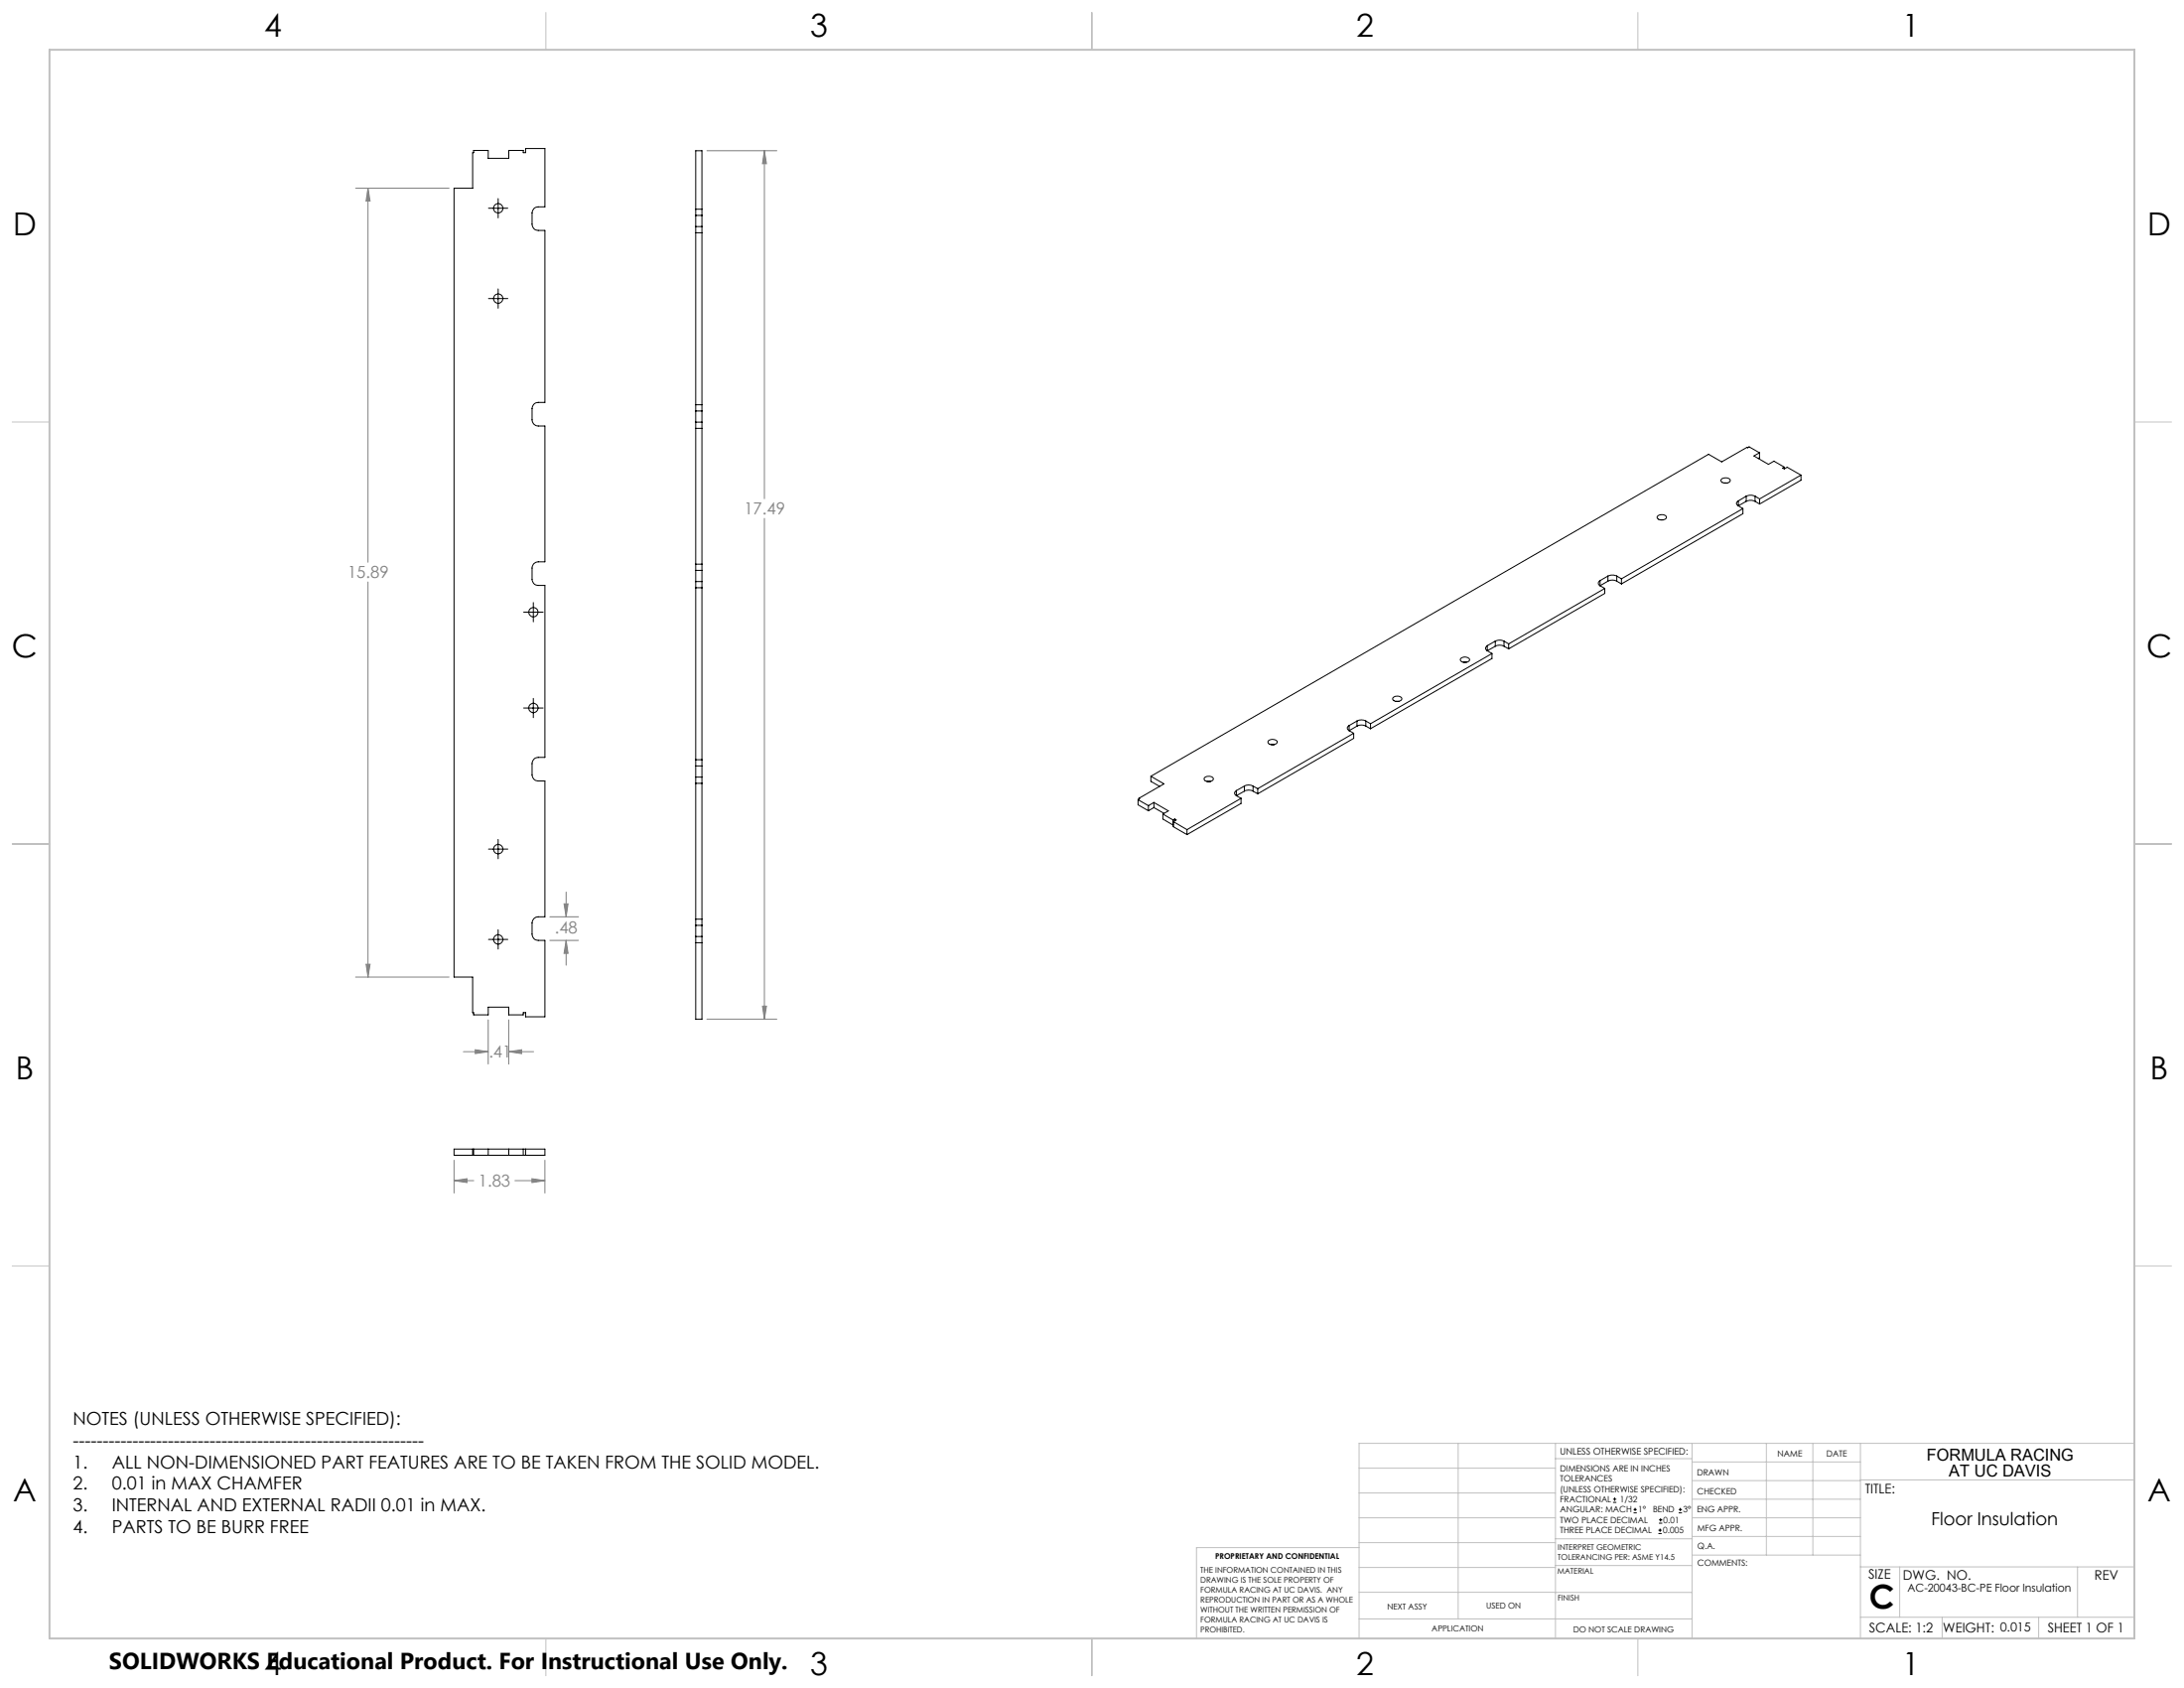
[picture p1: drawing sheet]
<svg xmlns="http://www.w3.org/2000/svg" width="559mm" height="432mm" viewBox="0 0 559 432" stroke-linecap="round" stroke-linejoin="round" font-family="sans-serif">
<g fill="none" stroke="#000" stroke-width=".25">
<path d="M121.2 38.5h3.7v2h5.3v-2h3.7v.6h.6v-1.1h4.9v14.9h-1.7a1.57 1.57 0 0 0-1.6 1.6v2.9a1.57 1.57 0 0 0 1.6 1.5h1.7v44h-1.7a1.57 1.57 0 0 0-1.6 1.6v2.9a1.57 1.57 0 0 0 1.6 1.6h1.7v34.7h-1.7a1.57 1.57 0 0 0-1.6 1.6v2.9a1.57 1.57 0 0 0 1.6 1.6h1.7v43.9h-1.7a1.57 1.57 0 0 0-1.6 1.6v2.9a1.57 1.57 0 0 0 1.6 1.6h1.7v34.7h-1.7a1.57 1.57 0 0 0-1.6 1.6v2.9a1.57 1.57 0 0 0 1.6 1.6h1.7v19.5h-4.9v-1.1h-.6v.6h-3.7v-2h-5.3v2h-3.7v-.6h-.3v-9.1h-4.7v-201.7h4.7v-9.1h.3zM125 53.3h4.9M127.5 50.8v4.9M178 53.5v1.6M178 58v1.5M178 53.5h1.6M178 53.5v-14.9h1.6v14.9M178 55.1v2.9M178 59.5v44M178 59.5h1.6M178 55.1h1.6M178 58h1.6"/>
<path d="M179.6 53.5v1.6M179.6 58v1.5M179.6 55.1v2.9M179.6 59.5v44M125 76.4h4.9M127.5 73.9v4.9M178 103.5v1.6M178 108v1.6M178 105.1v2.9M178 109.6v34.7M178 103.5h1.6M178 109.6h1.6"/>
<path d="M178 105.1h1.6M178 108h1.6M179.6 103.5v1.6M179.6 108v1.6M179.6 105.1v2.9M179.6 109.6v34.7M450.2 115.8l-1.4 .8 3.7 2.2 1.4-.8 2.6 1.5M450.2 115.8l-2.7-1.5-.4 .2-.1-.1-6.5 3.7-3.3-1.9-142.7 82.4M450.2 115.8v1.3l-.3 .2M456.5 119.5l-.4 .2 .4 .2M456.5 119.9l.8-.4 3.5 2M456.5 119.5v.4"/>
<path d="M424 132.1a1.61 1.61 0 0 1 2.4 .1 1.31 1.31 0 0 1-1.2 .9 1.31 1.31 0 0 1-1.2-.7zM424.7 133h.9M440.6 122.4l.8-.2a1.07 1.07 0 0 1 1.3 .8 1.45 1.45 0 0 1-2.4-.1zM441.1 123.5h.8M444.8 128.1a.66 .66 0 0 0-.5 .7 .66 .66 0 0 0 .5 .6M444.8 129.4l1.1 .7M444.8 128.1v1.3M445.9 130.1l-31 18M445.9 130.1v1.3l-31 18M446.8 126.9a2.7 2.7 0 0 1 2.3 0M446.8 128.2a2.7 2.7 0 0 1 2.3 0M446.8 126.9l-2 1.2"/>
<path d="M446.8 126.9v1.3M446.8 128.2l-2 1.2M449.1 126.9l1.1 .7M449.1 126.9v1.3M449.1 128.2l1.1 .7M450.2 127.6v1.3M460.8 121.5l-10.6 6.1M460.8 121.5v1.3l-10.6 6.1M134 156.6h5M136.5 154.1v5M178 144.3v1.6M178 148.8v1.6"/>
<path d="M178 145.9v2.9M178 150.4v43.9M178 144.3h1.6M178 150.4h1.6M178 145.9h1.6M178 148.8h1.6M179.6 144.3v1.6M179.6 148.8v1.6M179.6 145.9v2.9M179.6 150.4v43.9M409.4 148.5a.69 .69 0 0 0-.5 .7 .69 .69 0 0 0 .5 .6M409.4 149.8l1.2 .7"/>
<path d="M409.4 148.5v1.3M410.6 150.5l-24.6 14.2M410.6 150.5v1.3l-24.6 14.2M411.4 147.4a2.7 2.7 0 0 1 2.3 0M411.4 148.7a2.4 2.4 0 0 1 2.3 0M411.4 147.4l-2 1.1M411.4 147.4v1.3M411.4 148.7l-2 1.1M413.7 147.4l1.2 .7M413.7 147.4v1.3M413.7 148.7l1.2 .7M414.9 148.1v1.3"/>
<path d="M136.5 178.6v5M356.4 178.5a1.35 1.35 0 0 1 2.3 .4 1.42 1.42 0 0 1-2.4-.1zM357.1 179.4h.8M373.9 168.3a1.45 1.45 0 0 1 2.1 .5 1.47 1.47 0 0 1-2.4 0zM374.4 169.4h.8M380.5 165.2a.69 .69 0 0 0-.4 .6 .69 .69 0 0 0 .4 .7M380.5 166.5l1.2 .7M380.5 165.2v1.3M381.7 167.2l-31 17.9M381.7 167.2v1.3l-31 17.9M382.6 164a2.62 2.62 0 0 1 2.2 0M382.6 165.3a2.33 2.33 0 0 1 2.2 0"/>
<path d="M382.6 164l-2.1 1.2M382.6 164v1.3M382.6 165.3l-2.1 1.2M384.8 164l1.2 .7M384.8 164v1.3M384.8 165.3l1.2 .7M386 164.7v1.3M134 181.1h5M178 194.3v1.6M178 198.8v1.6M178 195.9v2.9M178 194.3h1.6"/>
<path d="M178 195.9h1.6M178 198.8h1.6M179.6 194.3v1.6M179.6 198.8v1.6M179.6 195.9v2.9M294.5 198.6l3.3 1.9-6.4 3.7M294.5 198.6v1.3l2.2 1.3M308.3 198.8l.8-.2a1.07 1.07 0 0 1 1.3 .8 1.42 1.42 0 0 1-2.3-.1zM308.8 199.9h.9M324.7 189.4a1.72 1.72 0 0 1 2.1 .3 1.28 1.28 0 0 1-1.1 .9 1.28 1.28 0 0 1-1.3-.7zM325.2 190.5h.8M345.2 185.6a.69 .69 0 0 0-.5 .6 .69 .69 0 0 0 .5 .7"/>
<path d="M345.2 186.9l1.2 .7M345.2 185.6v1.3M346.4 187.6l-24.6 14.2M346.4 187.6v1.3l-24.6 14.2M347.2 184.4a2.4 2.4 0 0 1 2.3 0M347.2 185.7a2.4 2.4 0 0 1 2.3 0M347.2 184.4l-2 1.2M347.2 184.4v1.3M347.2 185.7l-2 1.2M349.5 184.4l1.2 .7M349.5 184.4v1.3M349.5 185.7l1.2 .7"/>
<path d="M350.7 185.1v1.3M125 217.2h4.9M127.5 214.7v5M178 200.4v34.7M178 200.4h1.6M179.6 200.4v34.7M291.2 204.6l2.6 1.5M291.2 204.6v1.3l2.6 1.5M291.4 204.2l.2 .1-.4 .3M291.4 204.2v.2M293.8 206.1v1.3M295.2 205.3l3.7 2.1-1.4 .8"/>
<path d="M295.2 205.3l-1.4 .8M295.2 205.3v1.3M295.2 206.6l2.6 1.5M295.2 206.6l-1.4 .8M297.5 208.2l2.6 1.6M297.5 208.2v1.3l2.6 1.6M300.1 209.8v1.3M300.2 210.2l3.5 2M300.2 210.2v1.3l3.5 2M300.2 211l-.1 .1M300.6 209.5l.4 .3-.8 .4M300.6 209.5l-.5 .3"/>
<path d="M300.6 209.5v.5M303.7 212.2v1.3M316.3 202.2a.69 .69 0 0 0-.4 .7 .69 .69 0 0 0 .4 .7M316.3 203.6l1.2 .6M316.3 202.2v1.4M317.5 204.2l-13.8 8M317.5 204.2v1.3l-13.8 8M318.4 201.1a2.33 2.33 0 0 1 2.2 0M318.4 202.4a2.33 2.33 0 0 1 2.2 0M318.4 201.1l-2.1 1.1M318.4 201.1v1.3M318.4 202.4l-2.1 1.2"/>
<path d="M320.6 201.1l1.2 .7M320.6 201.1v1.3M320.6 202.4l1.2 .7M321.8 201.8v1.3M127.5 237.8v5M178 235.1v1.6M178 239.6v1.6M178 236.7v2.9M178 235.1h1.6M178 236.7h1.6M178 239.6h1.6M179.6 235.1v1.6"/>
<path d="M179.6 239.6v1.6M179.6 236.7v2.9M125 240.3h4.9M178 241.2v19.5h1.6v-19.5M178 241.2h1.6M116.2 293.9h23.2v1.6h-23.2zM120.9 293.9v1.6M121.2 293.9v1.6M124.9 293.9v1.6M130.2 293.9v1.6M133.9 293.9v1.6M134.5 293.9v1.6"/>
<path d="M412.7 384.3h.9M412.7 383.5h.9M413.1 383.1v.8M418 387h.8M418 386.2h.8M418.4 385.7v.9M424.3 392.3h.9M424.3 391.4h.9M424.5 389.6h.8M424.5 388.8h.8M424.7 391v.9M424.9 388.4v.8"/>
<path d="M429.5 387h.9M429.5 386.2h.9M429.9 385.7v.9"/>
<circle cx="127.5" cy="53.3" r="1.2"/>
<circle cx="127.5" cy="76.4" r="1.2"/>
<circle cx="136.5" cy="156.6" r="1.2"/>
<circle cx="136.5" cy="181.1" r="1.21"/>
<circle cx="127.5" cy="217.2" r="1.2"/>
<circle cx="127.5" cy="240.3" r="1.2"/>
</g>
<g fill="none" stroke="#808080" stroke-width=".25">
<path d="M180.9 38.6h17.9M195.6 38.6l.5 3.3h-1zM195.6 38.6v89M91 48.2h23.9M94.2 48.2l.5 3.2h-1zM94.2 48.2v95.6M195.6 132.6v128.1M94.2 148.9v101M140.7 234.5h7.3M144.3 231.2h1l-.4 3.3zM144.9 228.2v6.3M91 249.9h23.9"/>
<path d="M93.7 246.7h1l-.5 3.2zM140.7 240.6h7.3M144.9 240.6l.4 3.3h-1zM144.9 240.6v6.3M195.1 257.4h1l-.5 3.3zM118.6 269h6.3M121.6 268.5l3.3 .5-3.3 .5zM124.9 260.9v11.3M130.2 269l3.3-.5v1zM130.2 260.9v11.3M130.2 269h6.3M180.9 260.7h17.9"/>
<path d="M116.2 296.8v8.4M139.4 296.8v8.4M116.2 302l3.3-.5v1zM116.2 302h5M131.8 302h7.6M136.1 301.5l3.3 .5-3.3 .5z"/>
</g>
<g fill="none" stroke="#c0c0c0" stroke-width=".25">
<path d="M139.7 3.2v9.5M279.4 3.2v9.5M419.1 3.2v9.5M3.1 107.9h9.6M546.1 107.9h9.5M3.1 215.9h9.6M546.1 215.9h9.5M3.1 323.8h9.6M546.1 323.8h9.5M347.7 375.6h50.3M373.1 369.2v44.9M398 369.2v49.9"/>
<path d="M398 373.1h34.9M432.9 369.2v49.9M432.9 378.7h43.1M432.9 374h43.1M451.9 369.2v28.6M463.8 369.2v28.6M476 369.2v49.9M476 378.6h70.1M546.1 369.2h-198.4v49.9M347.7 394.6h50.3M347.7 388.3h50.3M347.7 381.9h50.3"/>
<path d="M347.7 395.9h-41.6v23.2M398 393.6h35M432.9 383.5h43.1M432.9 388.3h43.1M432.9 393h43.1M433 397.8h43M139.7 419.1v9.6M279.4 419.1v9.6M347.7 414.1h85.2M347.7 401h50.3M347.7 407.3h50.3M398 407.4h34.9"/>
<path d="M398 400.5h35M419.1 419.1v9.6M476 413.7h70.1M476 400.8h70.1M486.1 400.8v12.9M496.9 413.7v5.4M521.6 413.7v5.4M531.6 400.8v12.9"/>
</g>
<path d="M12.7 12.7h533.4v406.4h-533.4z" fill="none" stroke="#c0c0c0" stroke-width=".5"/>
<path d="M116.2 302l3.3-.5v1zM136.1 301.5l3.3 .5-3.3 .5zM121.6 268.5l3.3 .5-3.3 .5zM130.2 269l3.3-.5v1zM144.3 231.2h1l-.4 3.3zM144.9 240.6l.4 3.3h-1zM94.2 48.2l.5 3.2h-1zM93.7 246.7h1l-.5 3.2zM195.1 257.4h1l-.5 3.3zM195.6 38.6l.5 3.3h-1z" fill="#808080"/>
<text font-size="8.5" x="478.3" y="411.4">C</text>
<g font-size="8.1">
<text x="67.6" y="9.3">4</text>
<text x="207.3" y="9.3">3</text>
<text x="347" y="9.3">2</text>
<text x="486.7" y="9.3">1</text>
<text x="3.3" y="60.1">D</text>
<text x="549.4" y="60.1">D</text>
<text x="3" y="168">C</text>
<text x="549.1" y="168">C</text>
<text x="4" y="276">B</text>
<text x="550.1" y="276">B</text>
<text x="3.3" y="383.9">A</text>
<text x="549.4" y="383.9">A</text>
<text x="67.6" y="428.4">4</text>
<text x="207.3" y="428.4">3</text>
<text x="347" y="428.4">2</text>
<text x="486.7" y="428.4">1</text>
</g>
<text font-size="5.9" x="27.9" y="427">SOLIDWORKS Educational Product. For Instructional Use Only.</text>
<g font-size="4.6">
<text x="18.6" y="364.4">NOTES (UNLESS OTHERWISE SPECIFIED):</text>
<text x="18.6" y="370">-----------------------------------------------------------</text>
<text x="18.6" y="375.5">1.</text>
<text x="28.6" y="375.5">ALL NON-DIMENSIONED PART FEATURES ARE TO BE TAKEN FROM THE SOLID MODEL.</text>
<text x="18.6" y="381.1">2.</text>
<text x="28.6" y="381.1">0.01 in MAX CHAMFER</text>
<text x="18.6" y="386.7">3.</text>
<text x="28.6" y="386.7">INTERNAL AND EXTERNAL RADII 0.01 in MAX.</text>
<text x="18.6" y="392.3">4.</text>
<text x="28.6" y="392.3">PARTS TO BE BURR FREE</text>
<text x="494.1" y="390.2">Floor Insulation</text>
</g>
<g font-size="4.2" fill="#808080">
<text x="190.3" y="131.7">17.49</text>
<text x="88.9" y="147.9">15.89</text>
<text x="141.9" y="238.9">.48</text>
<text x="125.1" y="270.6">.41</text>
<text x="122.4" y="303.6">1.83</text>
</g>
<g font-size="4.2">
<text x="493" y="373.5">FORMULA RACING</text>
<text x="498.7" y="377.8">AT UC DAVIS</text>
</g>
<g font-size="3.4">
<text x="477.2" y="381.9">TITLE:</text>
<text x="478.1" y="404">SIZE</text>
<text x="486.9" y="404">DWG. NO.</text>
<text x="535.9" y="404.1">REV</text>
<text x="478.2" y="417.6">SCALE: 1:2</text>
<text x="497.1" y="417.7">WEIGHT: 0.015</text>
<text x="523.9" y="417.6">SHEET 1 OF 1</text>
</g>
<text font-size="2.8" x="488.1" y="407.2">AC-20043-BC-PE Floor Insulation</text>
<text font-size="2.4" x="399.2" y="372.1">UNLESS OTHERWISE SPECIFIED:</text>
<g font-size="2.2">
<text x="399.2" y="376.4">DIMENSIONS ARE IN INCHES</text>
<text x="434.2" y="377.3">DRAWN</text>
<text x="454.8" y="372.5">NAME</text>
<text x="467.3" y="372.6">DATE</text>
<text x="399.2" y="379">TOLERANCES</text>
<text x="399.2" y="381.7">(UNLESS OTHERWISE SPECIFIED):</text>
<text x="434.3" y="382.2">CHECKED</text>
<text x="399.2" y="384.3">FRACTIONAL</text>
<text x="399.2" y="387">ANGULAR: MACH</text>
<text x="399.2" y="389.6">TWO PLACE DECIMAL</text>
<text x="414.5" y="384.3">1/32</text>
<text x="419.1" y="387">1°</text>
<text x="422.9" y="387">BEND</text>
<text x="425.6" y="389.6">0.01</text>
<text x="430.6" y="387">3°</text>
<text x="434.2" y="386.8">ENG APPR.</text>
<text x="399.2" y="392.3">THREE PLACE DECIMAL</text>
<text x="425.5" y="392.3">0.005</text>
<text x="434.3" y="391.6">MFG APPR.</text>
<text x="434.3" y="396.3">Q.A.</text>
<text x="434.3" y="400.5">COMMENTS:</text>
</g>
<g font-size="2.1">
<text x="354.9" y="411.6">NEXT ASSY</text>
<text x="380.3" y="411.6">USED ON</text>
<text x="366.3" y="417.4">APPLICATION</text>
<text x="402.5" y="417.5">DO NOT SCALE DRAWING</text>
</g>
<g font-size="2">
<text x="310.9" y="398.8">PROPRIETARY AND CONFIDENTIAL</text>
<text x="398.6" y="396.5">INTERPRET GEOMETRIC</text>
<text x="398.6" y="399">TOLERANCING PER: ASME Y14.5</text>
<text x="307.2" y="402.4">THE INFORMATION CONTAINED IN THIS</text>
<text x="307.2" y="404.9">DRAWING IS THE SOLE PROPERTY OF</text>
<text x="307.2" y="407.5">FORMULA RACING AT UC DAVIS. ANY</text>
<text x="398.5" y="402.6">MATERIAL</text>
<text x="307.2" y="410">REPRODUCTION IN PART OR AS A WHOLE</text>
<text x="307.2" y="412.5">WITHOUT THE WRITTEN PERMISSION OF</text>
<text x="398.5" y="409.4">FINISH</text>
<text x="307.2" y="415">FORMULA RACING AT UC DAVIS IS</text>
<text x="307.2" y="417.6">PROHIBITED.</text>
</g>
</svg>
